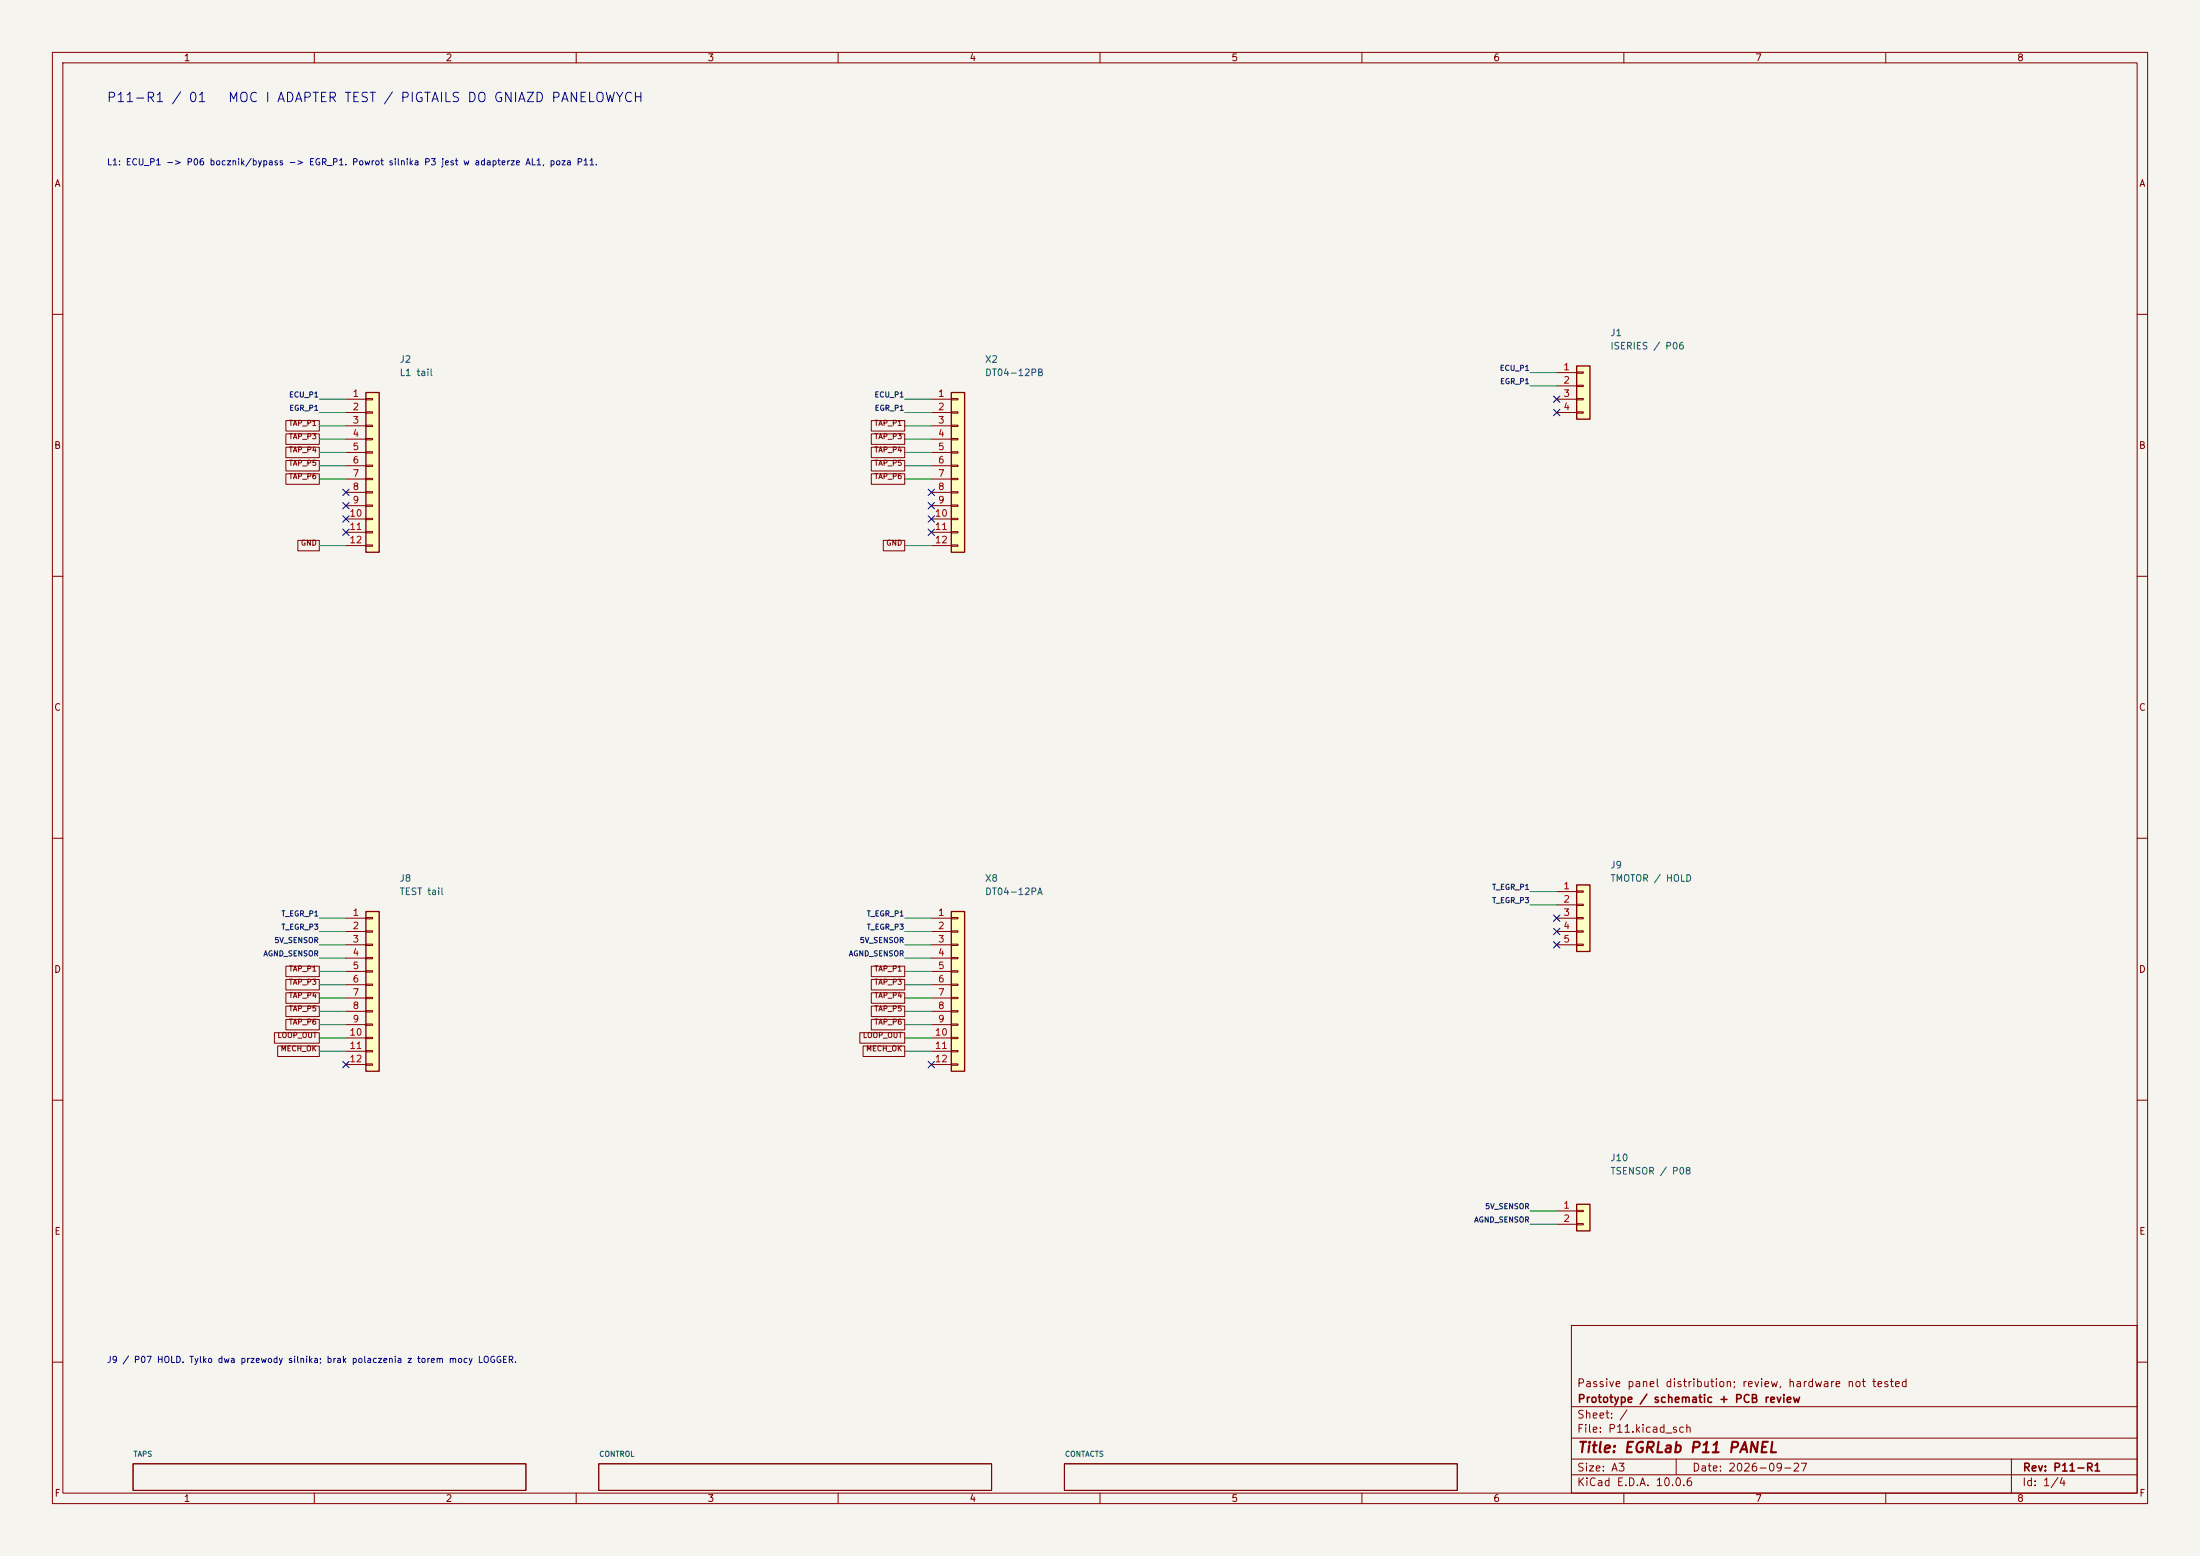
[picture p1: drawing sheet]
(kicad_sch (version 20250114) (generator "eeschema") (paper "A3") (title_block (title "EGRLab P11 PANEL") (date "2026-09-27") (rev "P11-R1") (company "Prototype / schematic + PCB review") (comment 1 "Passive panel distribution; review, hardware not tested"))(lib_symbols (symbol "P11:Conn_01x12" (pin_names (offset 1.016) (hide yes)) (exclude_from_sim no) (in_bom yes) (on_board yes) (in_pos_files yes) (duplicate_pin_numbers_are_jumpers no) (symbol "Conn_01x12_1_1" (rectangle (start -1.27 13.97) (end 1.27 -16.51) (stroke (width 0.254) (type default)) (fill (type background))) (rectangle (start -1.27 12.827) (end 0 12.573) (stroke (width 0.1524) (type default)) (fill (type none))) (rectangle (start -1.27 10.287) (end 0 10.033) (stroke (width 0.1524) (type default)) (fill (type none))) (rectangle (start -1.27 7.747) (end 0 7.493) (stroke (width 0.1524) (type default)) (fill (type none))) (rectangle (start -1.27 5.207) (end 0 4.953) (stroke (width 0.1524) (type default)) (fill (type none))) (rectangle (start -1.27 2.667) (end 0 2.413) (stroke (width 0.1524) (type default)) (fill (type none))) (rectangle (start -1.27 0.127) (end 0 -0.127) (stroke (width 0.1524) (type default)) (fill (type none))) (rectangle (start -1.27 -2.413) (end 0 -2.667) (stroke (width 0.1524) (type default)) (fill (type none))) (rectangle (start -1.27 -4.953) (end 0 -5.207) (stroke (width 0.1524) (type default)) (fill (type none))) (rectangle (start -1.27 -7.493) (end 0 -7.747) (stroke (width 0.1524) (type default)) (fill (type none))) (rectangle (start -1.27 -10.033) (end 0 -10.287) (stroke (width 0.1524) (type default)) (fill (type none))) (rectangle (start -1.27 -12.573) (end 0 -12.827) (stroke (width 0.1524) (type default)) (fill (type none))) (rectangle (start -1.27 -15.113) (end 0 -15.367) (stroke (width 0.1524) (type default)) (fill (type none))) (pin passive line (at -5.08 12.7 0) (length 3.81) (name "Pin_1" (effects (font (size 1.27 1.27)))) (number "1" (effects (font (size 1.27 1.27))))) (pin passive line (at -5.08 10.16 0) (length 3.81) (name "Pin_2" (effects (font (size 1.27 1.27)))) (number "2" (effects (font (size 1.27 1.27))))) (pin passive line (at -5.08 7.62 0) (length 3.81) (name "Pin_3" (effects (font (size 1.27 1.27)))) (number "3" (effects (font (size 1.27 1.27))))) (pin passive line (at -5.08 5.08 0) (length 3.81) (name "Pin_4" (effects (font (size 1.27 1.27)))) (number "4" (effects (font (size 1.27 1.27))))) (pin passive line (at -5.08 2.54 0) (length 3.81) (name "Pin_5" (effects (font (size 1.27 1.27)))) (number "5" (effects (font (size 1.27 1.27))))) (pin passive line (at -5.08 0 0) (length 3.81) (name "Pin_6" (effects (font (size 1.27 1.27)))) (number "6" (effects (font (size 1.27 1.27))))) (pin passive line (at -5.08 -2.54 0) (length 3.81) (name "Pin_7" (effects (font (size 1.27 1.27)))) (number "7" (effects (font (size 1.27 1.27))))) (pin passive line (at -5.08 -5.08 0) (length 3.81) (name "Pin_8" (effects (font (size 1.27 1.27)))) (number "8" (effects (font (size 1.27 1.27))))) (pin passive line (at -5.08 -7.62 0) (length 3.81) (name "Pin_9" (effects (font (size 1.27 1.27)))) (number "9" (effects (font (size 1.27 1.27))))) (pin passive line (at -5.08 -10.16 0) (length 3.81) (name "Pin_10" (effects (font (size 1.27 1.27)))) (number "10" (effects (font (size 1.27 1.27))))) (pin passive line (at -5.08 -12.7 0) (length 3.81) (name "Pin_11" (effects (font (size 1.27 1.27)))) (number "11" (effects (font (size 1.27 1.27))))) (pin passive line (at -5.08 -15.24 0) (length 3.81) (name "Pin_12" (effects (font (size 1.27 1.27)))) (number "12" (effects (font (size 1.27 1.27)))))) (embedded_fonts no))(symbol "P11:Conn_01x04" (pin_names (offset 1.016) (hide yes)) (exclude_from_sim no) (in_bom yes) (on_board yes) (in_pos_files yes) (duplicate_pin_numbers_are_jumpers no) (symbol "Conn_01x04_1_1" (rectangle (start -1.27 3.81) (end 1.27 -6.35) (stroke (width 0.254) (type default)) (fill (type background))) (rectangle (start -1.27 2.667) (end 0 2.413) (stroke (width 0.1524) (type default)) (fill (type none))) (rectangle (start -1.27 0.127) (end 0 -0.127) (stroke (width 0.1524) (type default)) (fill (type none))) (rectangle (start -1.27 -2.413) (end 0 -2.667) (stroke (width 0.1524) (type default)) (fill (type none))) (rectangle (start -1.27 -4.953) (end 0 -5.207) (stroke (width 0.1524) (type default)) (fill (type none))) (pin passive line (at -5.08 2.54 0) (length 3.81) (name "Pin_1" (effects (font (size 1.27 1.27)))) (number "1" (effects (font (size 1.27 1.27))))) (pin passive line (at -5.08 0 0) (length 3.81) (name "Pin_2" (effects (font (size 1.27 1.27)))) (number "2" (effects (font (size 1.27 1.27))))) (pin passive line (at -5.08 -2.54 0) (length 3.81) (name "Pin_3" (effects (font (size 1.27 1.27)))) (number "3" (effects (font (size 1.27 1.27))))) (pin passive line (at -5.08 -5.08 0) (length 3.81) (name "Pin_4" (effects (font (size 1.27 1.27)))) (number "4" (effects (font (size 1.27 1.27)))))) (embedded_fonts no))(symbol "P11:Conn_01x05" (pin_names (offset 1.016) (hide yes)) (exclude_from_sim no) (in_bom yes) (on_board yes) (in_pos_files yes) (duplicate_pin_numbers_are_jumpers no) (symbol "Conn_01x05_1_1" (rectangle (start -1.27 6.35) (end 1.27 -6.35) (stroke (width 0.254) (type default)) (fill (type background))) (rectangle (start -1.27 5.207) (end 0 4.953) (stroke (width 0.1524) (type default)) (fill (type none))) (rectangle (start -1.27 2.667) (end 0 2.413) (stroke (width 0.1524) (type default)) (fill (type none))) (rectangle (start -1.27 0.127) (end 0 -0.127) (stroke (width 0.1524) (type default)) (fill (type none))) (rectangle (start -1.27 -2.413) (end 0 -2.667) (stroke (width 0.1524) (type default)) (fill (type none))) (rectangle (start -1.27 -4.953) (end 0 -5.207) (stroke (width 0.1524) (type default)) (fill (type none))) (pin passive line (at -5.08 5.08 0) (length 3.81) (name "Pin_1" (effects (font (size 1.27 1.27)))) (number "1" (effects (font (size 1.27 1.27))))) (pin passive line (at -5.08 2.54 0) (length 3.81) (name "Pin_2" (effects (font (size 1.27 1.27)))) (number "2" (effects (font (size 1.27 1.27))))) (pin passive line (at -5.08 0 0) (length 3.81) (name "Pin_3" (effects (font (size 1.27 1.27)))) (number "3" (effects (font (size 1.27 1.27))))) (pin passive line (at -5.08 -2.54 0) (length 3.81) (name "Pin_4" (effects (font (size 1.27 1.27)))) (number "4" (effects (font (size 1.27 1.27))))) (pin passive line (at -5.08 -5.08 0) (length 3.81) (name "Pin_5" (effects (font (size 1.27 1.27)))) (number "5" (effects (font (size 1.27 1.27)))))) (embedded_fonts no))(symbol "P11:Conn_01x02" (pin_names (offset 1.016) (hide yes)) (exclude_from_sim no) (in_bom yes) (on_board yes) (in_pos_files yes) (duplicate_pin_numbers_are_jumpers no) (symbol "Conn_01x02_1_1" (rectangle (start -1.27 1.27) (end 1.27 -3.81) (stroke (width 0.254) (type default)) (fill (type background))) (rectangle (start -1.27 0.127) (end 0 -0.127) (stroke (width 0.1524) (type default)) (fill (type none))) (rectangle (start -1.27 -2.413) (end 0 -2.667) (stroke (width 0.1524) (type default)) (fill (type none))) (pin passive line (at -5.08 0 0) (length 3.81) (name "Pin_1" (effects (font (size 1.27 1.27)))) (number "1" (effects (font (size 1.27 1.27))))) (pin passive line (at -5.08 -2.54 0) (length 3.81) (name "Pin_2" (effects (font (size 1.27 1.27)))) (number "2" (effects (font (size 1.27 1.27)))))) (embedded_fonts no)))(symbol (lib_id "P11:Conn_01x12") (at 71.12 88.9 0) (unit 1) (in_bom yes) (on_board yes) (dnp no) (property "Reference" "J2" (at 76.2 68.58 0) (effects (font (size 1.27 1.27)) (justify left))) (property "Value" "L1 tail" (at 76.2 71.12 0) (effects (font (size 1.27 1.27)) (justify left)))(property "Footprint" "P11:PTH_DT12" (at 71.12 88.9 0) (effects (font (size 1 1)) hide))(property "MPN" "Soldered PTH harness" (at 71.12 88.9 0) (effects (font (size 1 1)) hide))(property "BaselineRef" "J2" (at 71.12 88.9 0) (effects (font (size 1 1)) hide))(property "Datasheet" "" (at 71.12 88.9 0) (effects (font (size 1 1)) hide))(pin "1")(pin "2")(pin "3")(pin "4")(pin "5")(pin "6")(pin "7")(pin "8")(pin "9")(pin "10")(pin "11")(pin "12"))(symbol (lib_id "P11:Conn_01x12") (at 182.88 88.9 0) (unit 1) (in_bom yes) (on_board no) (dnp no) (property "Reference" "X2" (at 187.96 68.58 0) (effects (font (size 1.27 1.27)) (justify left))) (property "Value" "DT04-12PB" (at 187.96 71.12 0) (effects (font (size 1.27 1.27)) (justify left)))(property "Footprint" "P11:OFFBOARD" (at 182.88 88.9 0) (effects (font (size 1 1)) hide))(property "MPN" "DT04-12PB" (at 182.88 88.9 0) (effects (font (size 1 1)) hide))(property "BaselineRef" "J2" (at 182.88 88.9 0) (effects (font (size 1 1)) hide))(property "Datasheet" "https://www.te.com/en/product-DT04-12PB.html" (at 182.88 88.9 0) (effects (font (size 1 1)) hide))(pin "1")(pin "2")(pin "3")(pin "4")(pin "5")(pin "6")(pin "7")(pin "8")(pin "9")(pin "10")(pin "11")(pin "12"))(symbol (lib_id "P11:Conn_01x04") (at 302.26 73.66 0) (unit 1) (in_bom yes) (on_board yes) (dnp no) (property "Reference" "J1" (at 307.34 63.5 0) (effects (font (size 1.27 1.27)) (justify left))) (property "Value" "ISERIES / P06" (at 307.34 66.04 0) (effects (font (size 1.27 1.27)) (justify left)))(property "Footprint" "Connector_Phoenix_MSTB:PhoenixContact_MSTBVA_2,5_4-G-5,08_1x04_P5.08mm_Vertical" (at 302.26 73.66 0) (effects (font (size 1 1)) hide))(property "MPN" "Phoenix 1755752" (at 302.26 73.66 0) (effects (font (size 1 1)) hide))(property "BaselineRef" "J1" (at 302.26 73.66 0) (effects (font (size 1 1)) hide))(property "Datasheet" "https://www.phoenixcontact.com/en-gb/products/1755752" (at 302.26 73.66 0) (effects (font (size 1 1)) hide))(pin "1")(pin "2")(pin "3")(pin "4"))(symbol (lib_id "P11:Conn_01x12") (at 71.12 187.96 0) (unit 1) (in_bom yes) (on_board yes) (dnp no) (property "Reference" "J8" (at 76.2 167.64 0) (effects (font (size 1.27 1.27)) (justify left))) (property "Value" "TEST tail" (at 76.2 170.17999999999998 0) (effects (font (size 1.27 1.27)) (justify left)))(property "Footprint" "P11:PTH_DT12" (at 71.12 187.96 0) (effects (font (size 1 1)) hide))(property "MPN" "Soldered PTH harness" (at 71.12 187.96 0) (effects (font (size 1 1)) hide))(property "BaselineRef" "J8" (at 71.12 187.96 0) (effects (font (size 1 1)) hide))(property "Datasheet" "" (at 71.12 187.96 0) (effects (font (size 1 1)) hide))(pin "1")(pin "2")(pin "3")(pin "4")(pin "5")(pin "6")(pin "7")(pin "8")(pin "9")(pin "10")(pin "11")(pin "12"))(symbol (lib_id "P11:Conn_01x12") (at 182.88 187.96 0) (unit 1) (in_bom yes) (on_board no) (dnp no) (property "Reference" "X8" (at 187.96 167.64 0) (effects (font (size 1.27 1.27)) (justify left))) (property "Value" "DT04-12PA" (at 187.96 170.17999999999998 0) (effects (font (size 1.27 1.27)) (justify left)))(property "Footprint" "P11:OFFBOARD" (at 182.88 187.96 0) (effects (font (size 1 1)) hide))(property "MPN" "DT04-12PA" (at 182.88 187.96 0) (effects (font (size 1 1)) hide))(property "BaselineRef" "J8" (at 182.88 187.96 0) (effects (font (size 1 1)) hide))(property "Datasheet" "https://www.te.com/en/product-DT04-12PA.html" (at 182.88 187.96 0) (effects (font (size 1 1)) hide))(pin "1")(pin "2")(pin "3")(pin "4")(pin "5")(pin "6")(pin "7")(pin "8")(pin "9")(pin "10")(pin "11")(pin "12"))(symbol (lib_id "P11:Conn_01x05") (at 302.26 175.26 0) (unit 1) (in_bom yes) (on_board yes) (dnp no) (property "Reference" "J9" (at 307.34 165.1 0) (effects (font (size 1.27 1.27)) (justify left))) (property "Value" "TMOTOR / HOLD" (at 307.34 167.64 0) (effects (font (size 1.27 1.27)) (justify left)))(property "Footprint" "P11:PTH_MOTOR5" (at 302.26 175.26 0) (effects (font (size 1 1)) hide))(property "MPN" "Soldered 2x2.5mm2 harness" (at 302.26 175.26 0) (effects (font (size 1 1)) hide))(property "BaselineRef" "J9" (at 302.26 175.26 0) (effects (font (size 1 1)) hide))(property "Datasheet" "" (at 302.26 175.26 0) (effects (font (size 1 1)) hide))(pin "1")(pin "2")(pin "3")(pin "4")(pin "5"))(symbol (lib_id "P11:Conn_01x02") (at 302.26 231.14 0) (unit 1) (in_bom yes) (on_board yes) (dnp no) (property "Reference" "J10" (at 307.34 220.98 0) (effects (font (size 1.27 1.27)) (justify left))) (property "Value" "TSENSOR / P08" (at 307.34 223.51999999999998 0) (effects (font (size 1.27 1.27)) (justify left)))(property "Footprint" "P11:PTH_PAIR2" (at 302.26 231.14 0) (effects (font (size 1 1)) hide))(property "MPN" "Soldered harness" (at 302.26 231.14 0) (effects (font (size 1 1)) hide))(property "BaselineRef" "J10" (at 302.26 231.14 0) (effects (font (size 1 1)) hide))(property "Datasheet" "" (at 302.26 231.14 0) (effects (font (size 1 1)) hide))(pin "1")(pin "2"))(text "L1: ECU_P1 -> P06 bocznik/bypass -> EGR_P1. Powrot silnika P3 jest w adapterze AL1, poza P11." (at 20.32 30.48 0) (effects (font (size 1.2 1.2)) (justify left top)))(text "J9 / P07 HOLD. Tylko dwa przewody silnika; brak polaczenia z torem mocy LOGGER." (at 20.32 259.08 0) (effects (font (size 1.2 1.2)) (justify left top)))(sheet (at 25.4 279.4) (size 75 5.08) (stroke (width .15) (type default)) (fill (color 0 0 0 0)) (property "Sheetname" "TAPS" (at 25.4 278.13 0) (effects (font (size 1 1)) (justify left bottom))) (property "Sheetfile" "TAPS.kicad_sch" (at 25.4 284.47999999999996 0) (effects (font (size 1 1)) hide)))(sheet (at 114.3 279.4) (size 75 5.08) (stroke (width .15) (type default)) (fill (color 0 0 0 0)) (property "Sheetname" "CONTROL" (at 114.3 278.13 0) (effects (font (size 1 1)) (justify left bottom))) (property "Sheetfile" "CONTROL.kicad_sch" (at 114.3 284.47999999999996 0) (effects (font (size 1 1)) hide)))(sheet (at 203.2 279.4) (size 75 5.08) (stroke (width .15) (type default)) (fill (color 0 0 0 0)) (property "Sheetname" "CONTACTS" (at 203.2 278.13 0) (effects (font (size 1 1)) (justify left bottom))) (property "Sheetfile" "CONTACTS.kicad_sch" (at 203.2 284.47999999999996 0) (effects (font (size 1 1)) hide)))(text "P11-R1 / 01   MOC I ADAPTER TEST / PIGTAILS DO GNIAZD PANELOWYCH" (at 20.32 17.78 0) (effects (font (size 1.8 1.8)) (justify left top)))(wire (pts (xy 66.04 76.2) (xy 60.96 76.2)) (stroke (width 0) (type default)))(label "ECU_P1"  (at 60.96 76.2 0) (effects (font (size 1 1)) (justify right bottom)))(wire (pts (xy 66.04 78.74) (xy 60.96 78.74)) (stroke (width 0) (type default)))(label "EGR_P1"  (at 60.96 78.74 0) (effects (font (size 1 1)) (justify right bottom)))(wire (pts (xy 66.04 81.28) (xy 60.96 81.28)) (stroke (width 0) (type default)))(global_label "TAP_P1" (shape passive) (at 60.96 81.28 0) (effects (font (size 1 1)) (justify right bottom)))(wire (pts (xy 66.04 83.82) (xy 60.96 83.82)) (stroke (width 0) (type default)))(global_label "TAP_P3" (shape passive) (at 60.96 83.82 0) (effects (font (size 1 1)) (justify right bottom)))(wire (pts (xy 66.04 86.36) (xy 60.96 86.36)) (stroke (width 0) (type default)))(global_label "TAP_P4" (shape passive) (at 60.96 86.36 0) (effects (font (size 1 1)) (justify right bottom)))(wire (pts (xy 66.04 88.9) (xy 60.96 88.9)) (stroke (width 0) (type default)))(global_label "TAP_P5" (shape passive) (at 60.96 88.9 0) (effects (font (size 1 1)) (justify right bottom)))(wire (pts (xy 66.04 91.44) (xy 60.96 91.44)) (stroke (width 0) (type default)))(global_label "TAP_P6" (shape passive) (at 60.96 91.44 0) (effects (font (size 1 1)) (justify right bottom)))(no_connect (at 66.04 93.98))(no_connect (at 66.04 96.52))(no_connect (at 66.04 99.06))(no_connect (at 66.04 101.6))(wire (pts (xy 66.04 104.14) (xy 60.96 104.14)) (stroke (width 0) (type default)))(global_label "GND" (shape passive) (at 60.96 104.14 0) (effects (font (size 1 1)) (justify right bottom)))(wire (pts (xy 177.8 76.2) (xy 172.72 76.2)) (stroke (width 0) (type default)))(label "ECU_P1"  (at 172.72 76.2 0) (effects (font (size 1 1)) (justify right bottom)))(wire (pts (xy 177.8 78.74) (xy 172.72 78.74)) (stroke (width 0) (type default)))(label "EGR_P1"  (at 172.72 78.74 0) (effects (font (size 1 1)) (justify right bottom)))(wire (pts (xy 177.8 81.28) (xy 172.72 81.28)) (stroke (width 0) (type default)))(global_label "TAP_P1" (shape passive) (at 172.72 81.28 0) (effects (font (size 1 1)) (justify right bottom)))(wire (pts (xy 177.8 83.82) (xy 172.72 83.82)) (stroke (width 0) (type default)))(global_label "TAP_P3" (shape passive) (at 172.72 83.82 0) (effects (font (size 1 1)) (justify right bottom)))(wire (pts (xy 177.8 86.36) (xy 172.72 86.36)) (stroke (width 0) (type default)))(global_label "TAP_P4" (shape passive) (at 172.72 86.36 0) (effects (font (size 1 1)) (justify right bottom)))(wire (pts (xy 177.8 88.9) (xy 172.72 88.9)) (stroke (width 0) (type default)))(global_label "TAP_P5" (shape passive) (at 172.72 88.9 0) (effects (font (size 1 1)) (justify right bottom)))(wire (pts (xy 177.8 91.44) (xy 172.72 91.44)) (stroke (width 0) (type default)))(global_label "TAP_P6" (shape passive) (at 172.72 91.44 0) (effects (font (size 1 1)) (justify right bottom)))(no_connect (at 177.8 93.98))(no_connect (at 177.8 96.52))(no_connect (at 177.8 99.06))(no_connect (at 177.8 101.6))(wire (pts (xy 177.8 104.14) (xy 172.72 104.14)) (stroke (width 0) (type default)))(global_label "GND" (shape passive) (at 172.72 104.14 0) (effects (font (size 1 1)) (justify right bottom)))(wire (pts (xy 297.18 71.12) (xy 292.1 71.12)) (stroke (width 0) (type default)))(label "ECU_P1"  (at 292.1 71.12 0) (effects (font (size 1 1)) (justify right bottom)))(wire (pts (xy 297.18 73.66) (xy 292.1 73.66)) (stroke (width 0) (type default)))(label "EGR_P1"  (at 292.1 73.66 0) (effects (font (size 1 1)) (justify right bottom)))(no_connect (at 297.18 76.2))(no_connect (at 297.18 78.74))(wire (pts (xy 66.04 175.26) (xy 60.96 175.26)) (stroke (width 0) (type default)))(label "T_EGR_P1"  (at 60.96 175.26 0) (effects (font (size 1 1)) (justify right bottom)))(wire (pts (xy 66.04 177.8) (xy 60.96 177.8)) (stroke (width 0) (type default)))(label "T_EGR_P3"  (at 60.96 177.8 0) (effects (font (size 1 1)) (justify right bottom)))(wire (pts (xy 66.04 180.34) (xy 60.96 180.34)) (stroke (width 0) (type default)))(label "5V_SENSOR"  (at 60.96 180.34 0) (effects (font (size 1 1)) (justify right bottom)))(wire (pts (xy 66.04 182.88) (xy 60.96 182.88)) (stroke (width 0) (type default)))(label "AGND_SENSOR"  (at 60.96 182.88 0) (effects (font (size 1 1)) (justify right bottom)))(wire (pts (xy 66.04 185.42) (xy 60.96 185.42)) (stroke (width 0) (type default)))(global_label "TAP_P1" (shape passive) (at 60.96 185.42 0) (effects (font (size 1 1)) (justify right bottom)))(wire (pts (xy 66.04 187.96) (xy 60.96 187.96)) (stroke (width 0) (type default)))(global_label "TAP_P3" (shape passive) (at 60.96 187.96 0) (effects (font (size 1 1)) (justify right bottom)))(wire (pts (xy 66.04 190.5) (xy 60.96 190.5)) (stroke (width 0) (type default)))(global_label "TAP_P4" (shape passive) (at 60.96 190.5 0) (effects (font (size 1 1)) (justify right bottom)))(wire (pts (xy 66.04 193.04) (xy 60.96 193.04)) (stroke (width 0) (type default)))(global_label "TAP_P5" (shape passive) (at 60.96 193.04 0) (effects (font (size 1 1)) (justify right bottom)))(wire (pts (xy 66.04 195.58) (xy 60.96 195.58)) (stroke (width 0) (type default)))(global_label "TAP_P6" (shape passive) (at 60.96 195.58 0) (effects (font (size 1 1)) (justify right bottom)))(wire (pts (xy 66.04 198.12) (xy 60.96 198.12)) (stroke (width 0) (type default)))(global_label "LOOP_OUT" (shape passive) (at 60.96 198.12 0) (effects (font (size 1 1)) (justify right bottom)))(wire (pts (xy 66.04 200.66) (xy 60.96 200.66)) (stroke (width 0) (type default)))(global_label "MECH_OK" (shape passive) (at 60.96 200.66 0) (effects (font (size 1 1)) (justify right bottom)))(no_connect (at 66.04 203.2))(wire (pts (xy 177.8 175.26) (xy 172.72 175.26)) (stroke (width 0) (type default)))(label "T_EGR_P1"  (at 172.72 175.26 0) (effects (font (size 1 1)) (justify right bottom)))(wire (pts (xy 177.8 177.8) (xy 172.72 177.8)) (stroke (width 0) (type default)))(label "T_EGR_P3"  (at 172.72 177.8 0) (effects (font (size 1 1)) (justify right bottom)))(wire (pts (xy 177.8 180.34) (xy 172.72 180.34)) (stroke (width 0) (type default)))(label "5V_SENSOR"  (at 172.72 180.34 0) (effects (font (size 1 1)) (justify right bottom)))(wire (pts (xy 177.8 182.88) (xy 172.72 182.88)) (stroke (width 0) (type default)))(label "AGND_SENSOR"  (at 172.72 182.88 0) (effects (font (size 1 1)) (justify right bottom)))(wire (pts (xy 177.8 185.42) (xy 172.72 185.42)) (stroke (width 0) (type default)))(global_label "TAP_P1" (shape passive) (at 172.72 185.42 0) (effects (font (size 1 1)) (justify right bottom)))(wire (pts (xy 177.8 187.96) (xy 172.72 187.96)) (stroke (width 0) (type default)))(global_label "TAP_P3" (shape passive) (at 172.72 187.96 0) (effects (font (size 1 1)) (justify right bottom)))(wire (pts (xy 177.8 190.5) (xy 172.72 190.5)) (stroke (width 0) (type default)))(global_label "TAP_P4" (shape passive) (at 172.72 190.5 0) (effects (font (size 1 1)) (justify right bottom)))(wire (pts (xy 177.8 193.04) (xy 172.72 193.04)) (stroke (width 0) (type default)))(global_label "TAP_P5" (shape passive) (at 172.72 193.04 0) (effects (font (size 1 1)) (justify right bottom)))(wire (pts (xy 177.8 195.58) (xy 172.72 195.58)) (stroke (width 0) (type default)))(global_label "TAP_P6" (shape passive) (at 172.72 195.58 0) (effects (font (size 1 1)) (justify right bottom)))(wire (pts (xy 177.8 198.12) (xy 172.72 198.12)) (stroke (width 0) (type default)))(global_label "LOOP_OUT" (shape passive) (at 172.72 198.12 0) (effects (font (size 1 1)) (justify right bottom)))(wire (pts (xy 177.8 200.66) (xy 172.72 200.66)) (stroke (width 0) (type default)))(global_label "MECH_OK" (shape passive) (at 172.72 200.66 0) (effects (font (size 1 1)) (justify right bottom)))(no_connect (at 177.8 203.2))(wire (pts (xy 297.18 170.18) (xy 292.1 170.18)) (stroke (width 0) (type default)))(label "T_EGR_P1"  (at 292.1 170.18 0) (effects (font (size 1 1)) (justify right bottom)))(wire (pts (xy 297.18 172.72) (xy 292.1 172.72)) (stroke (width 0) (type default)))(label "T_EGR_P3"  (at 292.1 172.72 0) (effects (font (size 1 1)) (justify right bottom)))(no_connect (at 297.18 175.26))(no_connect (at 297.18 177.8))(no_connect (at 297.18 180.34))(wire (pts (xy 297.18 231.14) (xy 292.1 231.14)) (stroke (width 0) (type default)))(label "5V_SENSOR"  (at 292.1 231.14 0) (effects (font (size 1 1)) (justify right bottom)))(wire (pts (xy 297.18 233.68) (xy 292.1 233.68)) (stroke (width 0) (type default)))(label "AGND_SENSOR"  (at 292.1 233.68 0) (effects (font (size 1 1)) (justify right bottom)))(sheet_instances (path "" (page "1"))))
